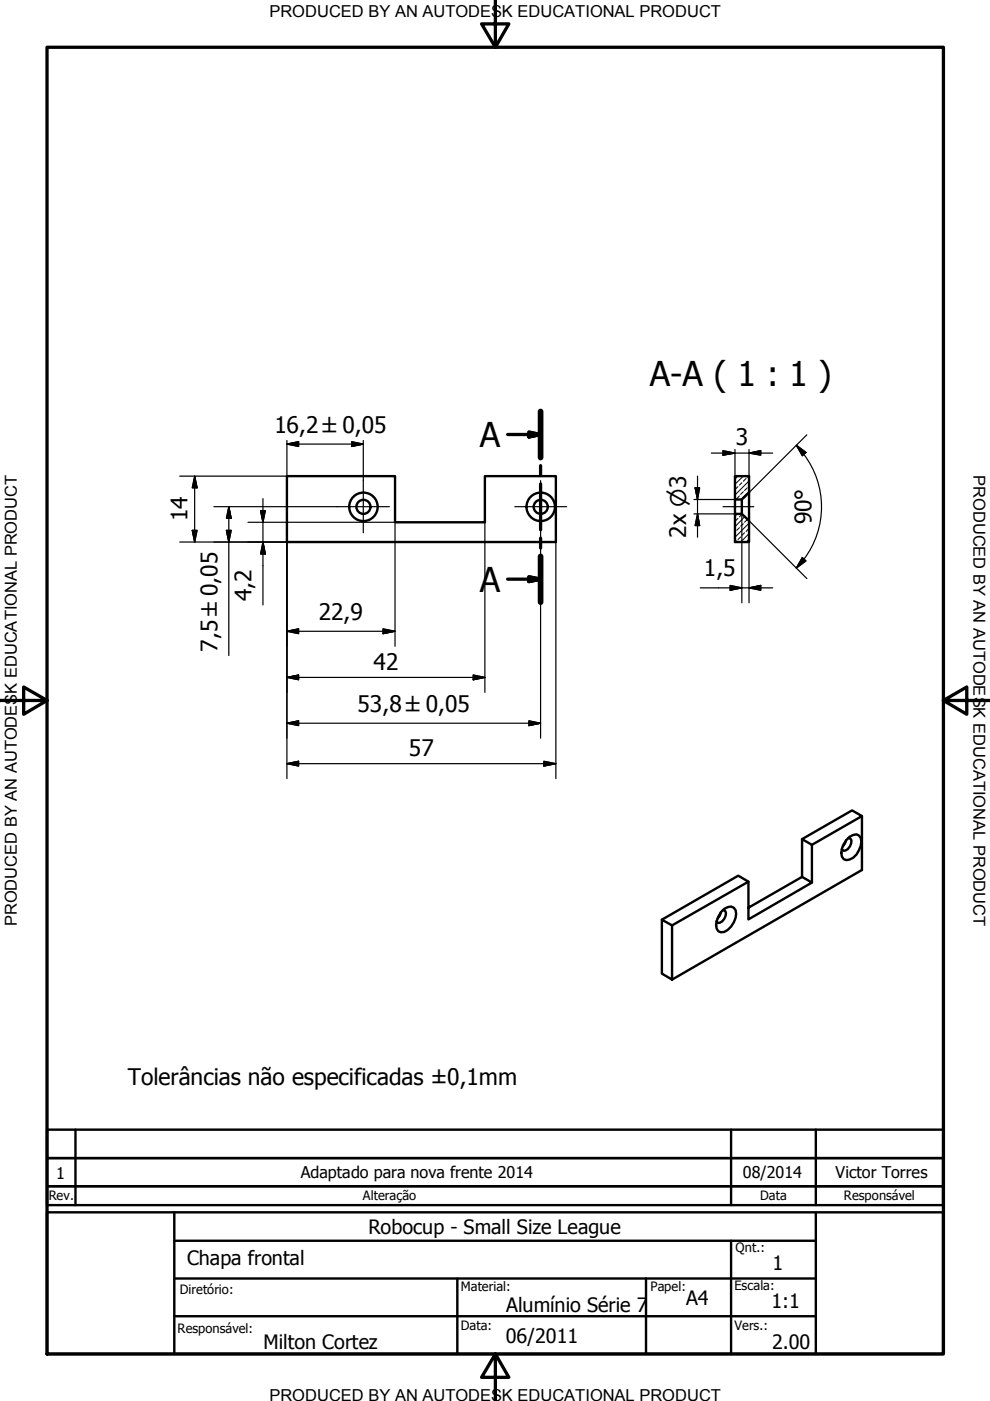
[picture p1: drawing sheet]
<svg xmlns="http://www.w3.org/2000/svg" width="210mm" height="297mm" viewBox="0 0 210 297" stroke-linecap="round" stroke-linejoin="round" font-family="sans-serif">
<!-- layer: Visible (ISO) -->
<g fill="none" stroke="#000" stroke-width=".51">
<path d="M60.8 101h23v9.7h19v-9.7h15.1v13.9h-57.1zM155.8 101h3v3.4l-1.5 1.5h-1.5zM155.8 109h1.5l1.5 1.4v4.5h-3zM155.8 105.9v3.1M157.3 105.9v3.1M158.8 104.4v6M170.1 177.9l10.6-6.1 2.1 1.2-10.7 6.1M179.4 178.2l-.3 .7-.4 .5M179.5 178.1l.6-.7 .8-.4 .7-.1a1.69 1.69 0 0 1 .9 2.4 3.8 3.8 0 0 1-3 3.1 1.66 1.66 0 0 1-1-2.5zM179.9 177.7l.4 .1a1.75 1.75 0 0 1-.5 2.2l-.5 .3-.5 .1-.3-.3M182.8 173v11.5l-40.3 23.2M140.3 195l2.2 1.2v11.5l-2.2-1.3z"/>
<path d="M140.3 195l16.2-9.3 2.2 1.2-16.2 9.3M152.8 193.4a2.15 2.15 0 0 1 2.8-.9 2.57 2.57 0 0 1 0 3.1 3.2 3.2 0 0 1-2.8 2.1 1.69 1.69 0 0 1-.8-2.5zM152.8 193.5l-.2 .7-.5 .5M153.3 193l.4 .1a1.93 1.93 0 0 1-1.5 2.6l-.3-.3M158.7 186.9v8l13.4-7.8-2-1.2-11.4 6.6M170.1 185.9v-8l2 1.2v8"/>
<circle cx="77.1" cy="107.5" r="1.49"/>
<circle cx="77.1" cy="107.5" r="3"/>
<circle cx="114.6" cy="107.5" r="1.49"/>
<circle cx="114.6" cy="107.5" r="3"/>
</g>
<!-- layer: Section Line (ISO) -->
<path d="M107.6 92.1h7M112.1 91.6l2.5 .5-2.5 .5zM114.6 87.2v9.8M114.6 98.7v2.1M114.6 102.6v9.7M114.6 114.1v2.1M114.6 118v9.7M107.6 122.8h7M112.1 122.3l2.5 .5-2.5 .5z" fill="none" stroke="#000" stroke-width=".7"/>
<path d="M114.6 87.2v9.8M114.6 118v9.7" fill="none" stroke="#000" stroke-width="1.2"/>
<path d="M112.1 92.6l2.5-.5zM112.1 91.6l2.5 .5-2.5 .5zM112.1 123.3l2.5-.5zM112.1 122.3l2.5 .5-2.5 .5z" fill="#000" stroke="#000" stroke-width=".7"/>
<!-- layer: Border (ISO) -->
<path d="M10 10h190v277.1h-190zM105 0v10l-2.9-4.9h5.8l-2.9 4.9M0 148.5h10l-5-2.8v5.7l5-2.9M200 148.5l5 2.9v-5.7l-5 2.8h10M105 287.1l2.9 4.9h-5.8l2.9-4.9v9.9" fill="none" stroke="#000" stroke-width=".7"/>
<!-- layer: Title (ISO) -->
<path d="M10 239.5h190v6h-190zM16 239.5v16M155 239.5v16M173 239.5v16M10 245.5h190v6h-190zM10 251.5h190v4h-190zM37 263.1h136M137 271.1v16" fill="none" stroke="#000" stroke-width=".51"/>
<!-- layer: Title (ANSI) -->
<path d="M10 257h190v30.1h-190zM37 257v30.1M173 257v30.1M37 279.1h136M37 271.1h136M97 271.1v16M155 263.1v24" fill="none" stroke="#000" stroke-width=".51"/>
<!-- layer: Hatch (ISO) -->
<g fill="none" stroke="#000" stroke-width=".21">
<path d="M155.9 112.7l-.1 .1M156.2 101.2l-.4 .4M156.2 114.7l-.2 .2M156.3 109l-.5 .5M156.5 103.2l-.6 .5M156.5 109.9l-.6 .6M156.8 105.1l-.6 .6M156.8 111.9l-.6 .5M157 113.8l-.5 .6M157.3 102.3l-.5 .6M157.3 109.1l-.5 .5M157.6 101l-1.8 1.7"/>
<path d="M157.6 104.3l-.6 .5M157.6 111l-.6 .6M157.9 113l-.6 .5M157.9 109.5l-2.1 2.2M158.2 101.5l-.6 .5M158.4 103.4l-.5 .6M158.4 110.2l-.5 .5M158.7 101l-.3 .2M158.7 112.1l-.5 .6M158.8 104.2l-1.8 1.7M158.8 102l-3 3M158.8 103l-.1 .2"/>
<path d="M158.8 113.1l-1.8 1.8M158.8 110.9l-3 3M158.8 114.3l-.4 .4"/>
</g>
<!-- layer: Dimension (ISO) -->
<g fill="none" stroke="#000" stroke-width=".25">
<path d="M60.8 94.2l2.5-.6v1.1zM60.8 94.2h16.2M60.8 93.4v7.6h-22.7M74.5 93.6l2.5 .6-2.5 .5zM77 93.4v8.5M150.8 96.1h13M153.3 95.6l2.5 .5-2.5 .4zM155.8 95.3v5.7M158.8 96.1l2.5-.5v.9zM158.8 95.3v5.7M168.8 94.4l2.1 1.5-.8 .7zM168.8 94.4l1.7 1.9"/>
<path d="M170.4 96.3a18.4 18.4 0 0 1 0 22.3M171.1 92.2l-12.3 12.2M38.1 114.9h22.7v50.2M40.8 112.4h1l-.5 2.5zM41.3 101l.5 2.4h-1zM41.3 101v13.9M45.3 107.4h26.2M48 112.4h1l-.5 2.5zM48.5 107.4l.5 2.5h-1zM48.5 107.4v31.6M52.6 110.7h24.4M55.2 108.3h1.1l-.5 2.4z"/>
<path d="M55.8 114.9l.5 2.6h-1.1zM55.8 105.7v22.6M77.2 110.7h6.6v26.3M102.8 110.7v36.1M114.6 113v43.5M117.9 101v6.3M117.9 107.6v57.5M147.1 105.9h8.7M147.1 109h8.7M147.4 103.4h.9l-.4 2.5zM147.9 109l.4 2.4h-.9zM147.9 101v12.9"/>
<path d="M157.3 109v18.8M170.1 118.2l.8 .7-2.1 1.5zM170.5 118.5l-1.7 1.9M60.8 133.8l2.5-.5v1.1zM60.8 133.8h23M81.2 133.3l2.6 .5-2.6 .6zM148.5 124.6h15.3M154.8 124.1l2.5 .5-2.5 .5zM158.8 124.6l2.5-.5v1zM171.1 122.7l-12.3-12.3v17.4M60.8 143.6l2.5-.5v1zM60.8 153.3l2.5-.5v1z"/>
<path d="M60.8 143.6h42M60.8 153.3h53.8M100.3 143.1l2.5 .5-2.5 .5zM112.1 152.8l2.5 .5-2.5 .5zM60.8 161.9l2.5-.5v1zM60.8 161.9h57.1M115.3 161.4l2.6 .5-2.6 .5z"/>
</g>
<g fill="#000" stroke="#000" stroke-width=".25">
<path d="M60.8 94.2l2.5-.6zM60.8 94.2l2.5-.6v1.1zM74.5 94.7l2.5-.5zM74.5 93.6l2.5 .6-2.5 .5zM153.3 96.5l2.5-.4zM153.3 95.6l2.5 .5-2.5 .4zM158.8 96.1l2.5-.5zM158.8 96.1l2.5-.5v.9zM168.8 94.4l2.1 1.5zM168.8 94.4l2.1 1.5-.8 .7zM40.8 112.4l.5 2.5zM40.8 112.4h1l-.5 2.5z"/>
<path d="M41.3 101l.5 2.4zM41.3 101l.5 2.4h-1zM48 112.4l.5 2.5zM48 112.4h1l-.5 2.5zM48.5 107.4l.5 2.5zM48.5 107.4l.5 2.5h-1zM55.2 108.3l.6 2.4zM55.2 108.3h1.1l-.5 2.4zM55.8 114.9l.5 2.6zM55.8 114.9l.5 2.6h-1.1zM147.4 103.4l.5 2.5zM147.4 103.4h.9l-.4 2.5z"/>
<path d="M147.9 109l.4 2.4zM147.9 109l.4 2.4h-.9zM170.1 118.2l-1.3 2.2zM170.1 118.2l.8 .7-2.1 1.5zM60.8 133.8l2.5-.5zM60.8 133.8l2.5-.5v1.1zM81.2 134.4l2.6-.6zM81.2 133.3l2.6 .5-2.6 .6zM154.8 125.1l2.5-.5zM154.8 124.1l2.5 .5-2.5 .5zM158.8 124.6l2.5-.5zM158.8 124.6l2.5-.5v1z"/>
<path d="M60.8 143.6l2.5-.5zM60.8 143.6l2.5-.5v1zM60.8 153.3l2.5-.5zM60.8 153.3l2.5-.5v1zM100.3 144.1l2.5-.5zM100.3 143.1l2.5 .5-2.5 .5zM112.1 153.8l2.5-.5zM112.1 152.8l2.5 .5-2.5 .5zM60.8 161.9l2.5-.5zM60.8 161.9l2.5-.5v1zM115.3 162.4l2.6-.5zM115.3 161.4l2.6 .5-2.6 .5z"/>
</g>
<!-- layer: Center Mark (ISO) -->
<path d="M71.5 107.4h11M77 101.9v11.1M109.2 107.4h10.9M114.6 101.9v11.1" fill="none" stroke="#000" stroke-width=".25"/>
<!-- layer: Centerline (ISO) -->
<path d="M153.3 107.4h6.5" fill="none" stroke="#000" stroke-width=".25"/>
<g font-size="7.2">
<text x="137.8" y="81.9">A-A ( 1 : 1 )</text>
<text x="101.7" y="94.7">A</text>
<text x="101.7" y="125.5">A</text>
</g>
<g font-size="4.8">
<text x="58.2" y="91.8">16,2 ±0,05</text>
<text x="156" y="94.4">3</text>
<text x="39.8" y="110.5" transform="rotate(-90 39.8 110.5)">14</text>
<text x="145.5" y="114" transform="rotate(-90 145.5 114)">2x ⌀3</text>
<text x="172.1" y="111.2" transform="rotate(-90 172.1 111.2)">90°</text>
<text x="149.2" y="122.2">1,5</text>
<text x="53.3" y="127.5" transform="rotate(-90 53.3 127.5)">4,2</text>
<text x="67.6" y="131.4">22,9</text>
<text x="46.1" y="138.2" transform="rotate(-90 46.1 138.2)">7,5 ±0,05</text>
<text x="79.2" y="142.1">42</text>
<text x="75.8" y="150.9">53,8 ±0,05</text>
<text x="86.7" y="160.3">57</text>
<text x="27.1" y="230">Tolerâncias não especificadas ±0,1mm</text>
</g>
<g font-size="4.2">
<text x="78.1" y="261.5">Robocup - Small Size League</text>
<text x="39.7" y="268.2">Chapa frontal</text>
<text x="163.8" y="269.2">1</text>
<text x="107.3" y="278.2">Alumínio Série 7</text>
<text x="145.5" y="276.7">A4</text>
<text x="163.6" y="277.2">1:1</text>
<text x="55.9" y="286.1">Milton Cortez</text>
<text x="107.3" y="284.7">06/2011</text>
<text x="163.7" y="285.9">2.00</text>
</g>
<g font-size="3.5">
<text x="57.1" y="3.6">PRODUCED BY AN AUTODESK EDUCATIONAL PRODUCT</text>
<text x="206.4" y="100.7" transform="rotate(90 206.4 100.7)">PRODUCED BY AN AUTODESK EDUCATIONAL PRODUCT</text>
<text x="3.6" y="196.4" transform="rotate(-90 3.6 196.4)">PRODUCED BY AN AUTODESK EDUCATIONAL PRODUCT</text>
<text x="57.1" y="297">PRODUCED BY AN AUTODESK EDUCATIONAL PRODUCT</text>
</g>
<g font-size="3.4">
<text x="11.9" y="250">1</text>
<text x="63.8" y="249.7">Adaptado para nova frente 2014</text>
<text x="157.5" y="249.7">08/2014</text>
<text x="177.2" y="249.7">Victor Torres</text>
</g>
<g font-size="2.7">
<text x="10.4" y="254.5">Rev.</text>
<text x="77" y="254.5">Alteração</text>
<text x="161.2" y="254.5">Data</text>
<text x="178.9" y="254.4">Responsável</text>
<text x="156" y="265.4">Qnt.:</text>
<text x="38.1" y="274.4">Diretório:</text>
<text x="97.7" y="273.7">Material:</text>
<text x="137.9" y="273.8">Papel:</text>
<text x="155.7" y="273.6">Escala:</text>
<text x="97.7" y="282">Data:</text>
<text x="155.7" y="282">Vers.:</text>
<text x="37.7" y="282.6">Responsável:</text>
</g>
</svg>
